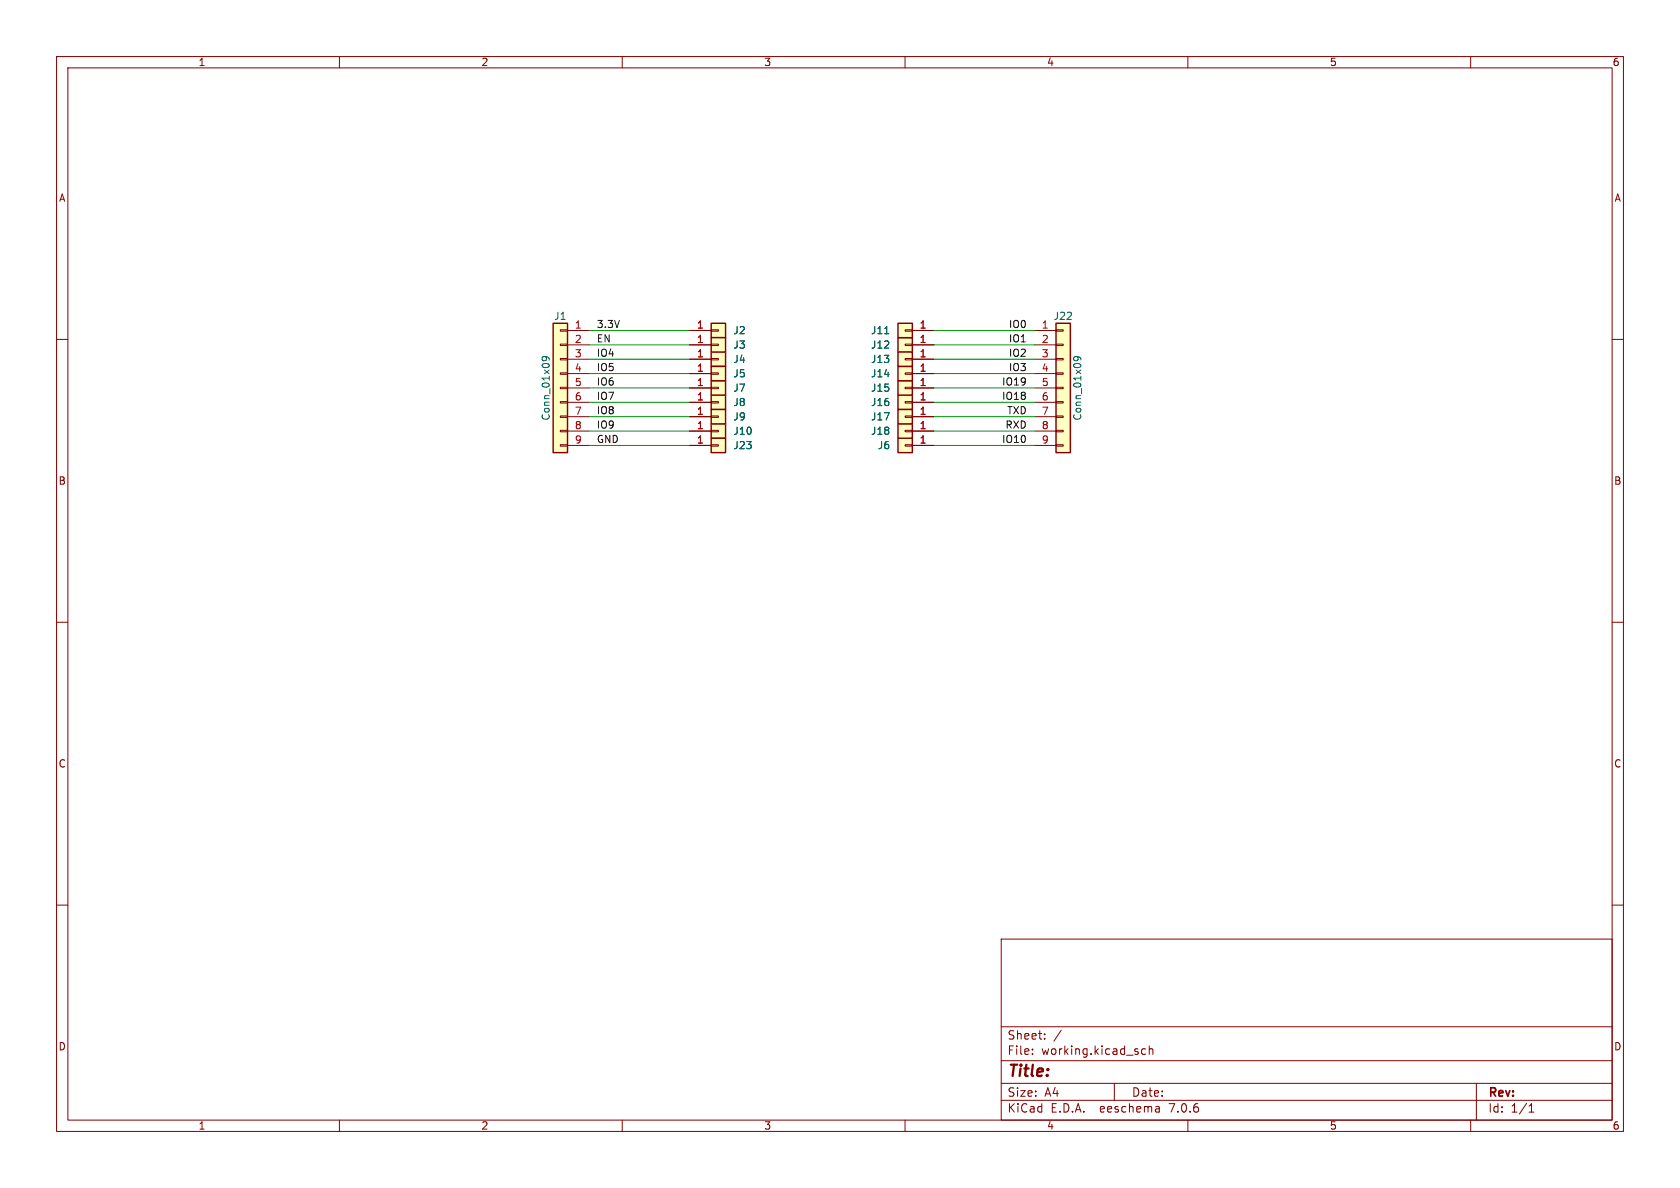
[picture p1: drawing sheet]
(kicad_sch (version 20230121) (generator eeschema)

 (paper "A4")

 (lib_symbols
  (symbol "Connector_Generic:Conn_01x01" (pin_names (offset 1.016) hide) (in_bom yes) (on_board yes)
   (property "Reference" "J" (at 0 2.54 0) (effects (font (size 1.27 1.27))))
   (property "Value" "Conn_01x01" (at 0 -2.54 0) (effects (font (size 1.27 1.27))))
   (property "Footprint" "" (at 0 0 0) (effects (font (size 1.27 1.27)) hide))
   (property "Datasheet" "~" (at 0 0 0) (effects (font (size 1.27 1.27)) hide))
   (symbol "Conn_01x01_1_1"
    (rectangle (start -1.27 0.127) (end 0 -0.127) (stroke (width 0.1524) (type default)) (fill (type none)))
    (rectangle (start -1.27 1.27) (end 1.27 -1.27) (stroke (width 0.254) (type default)) (fill (type background)))
    (pin passive line (at -5.08 0 0) (length 3.81) (name "Pin_1" (effects (font (size 1.27 1.27)))) (number "1" (effects (font (size 1.27 1.27)))))))
  (symbol "Connector_Generic:Conn_01x09" (pin_names (offset 1.016) hide) (in_bom yes) (on_board yes)
   (property "Reference" "J" (at 0 12.7 0) (effects (font (size 1.27 1.27))))
   (property "Value" "Conn_01x09" (at 0 -12.7 0) (effects (font (size 1.27 1.27))))
   (property "Footprint" "" (at 0 0 0) (effects (font (size 1.27 1.27)) hide))
   (property "Datasheet" "~" (at 0 0 0) (effects (font (size 1.27 1.27)) hide))
   (symbol "Conn_01x09_1_1"
    (rectangle (start -1.27 -10.033) (end 0 -10.287) (stroke (width 0.1524) (type default)) (fill (type none)))
    (rectangle (start -1.27 -7.493) (end 0 -7.747) (stroke (width 0.1524) (type default)) (fill (type none)))
    (rectangle (start -1.27 -4.953) (end 0 -5.207) (stroke (width 0.1524) (type default)) (fill (type none)))
    (rectangle (start -1.27 -2.413) (end 0 -2.667) (stroke (width 0.1524) (type default)) (fill (type none)))
    (rectangle (start -1.27 0.127) (end 0 -0.127) (stroke (width 0.1524) (type default)) (fill (type none)))
    (rectangle (start -1.27 2.667) (end 0 2.413) (stroke (width 0.1524) (type default)) (fill (type none)))
    (rectangle (start -1.27 5.207) (end 0 4.953) (stroke (width 0.1524) (type default)) (fill (type none)))
    (rectangle (start -1.27 7.747) (end 0 7.493) (stroke (width 0.1524) (type default)) (fill (type none)))
    (rectangle (start -1.27 10.287) (end 0 10.033) (stroke (width 0.1524) (type default)) (fill (type none)))
    (rectangle (start -1.27 11.43) (end 1.27 -11.43) (stroke (width 0.254) (type default)) (fill (type background)))
    (pin passive line (at -5.08 10.16 0) (length 3.81) (name "Pin_1" (effects (font (size 1.27 1.27)))) (number "1" (effects (font (size 1.27 1.27)))))
    (pin passive line (at -5.08 7.62 0) (length 3.81) (name "Pin_2" (effects (font (size 1.27 1.27)))) (number "2" (effects (font (size 1.27 1.27)))))
    (pin passive line (at -5.08 5.08 0) (length 3.81) (name "Pin_3" (effects (font (size 1.27 1.27)))) (number "3" (effects (font (size 1.27 1.27)))))
    (pin passive line (at -5.08 2.54 0) (length 3.81) (name "Pin_4" (effects (font (size 1.27 1.27)))) (number "4" (effects (font (size 1.27 1.27)))))
    (pin passive line (at -5.08 0 0) (length 3.81) (name "Pin_5" (effects (font (size 1.27 1.27)))) (number "5" (effects (font (size 1.27 1.27)))))
    (pin passive line (at -5.08 -2.54 0) (length 3.81) (name "Pin_6" (effects (font (size 1.27 1.27)))) (number "6" (effects (font (size 1.27 1.27)))))
    (pin passive line (at -5.08 -5.08 0) (length 3.81) (name "Pin_7" (effects (font (size 1.27 1.27)))) (number "7" (effects (font (size 1.27 1.27)))))
    (pin passive line (at -5.08 -7.62 0) (length 3.81) (name "Pin_8" (effects (font (size 1.27 1.27)))) (number "8" (effects (font (size 1.27 1.27)))))
    (pin passive line (at -5.08 -10.16 0) (length 3.81) (name "Pin_9" (effects (font (size 1.27 1.27)))) (number "9" (effects (font (size 1.27 1.27))))))))


 (wire (pts (xy 121.92 58.42) (xy 104.14 58.42)) (stroke (width 0) (type default)))
 (wire (pts (xy 182.88 76.2) (xy 165.1 76.2)) (stroke (width 0) (type default)))
 (wire (pts (xy 121.92 63.5) (xy 104.14 63.5)) (stroke (width 0) (type default)))
 (wire (pts (xy 121.92 68.58) (xy 104.14 68.58)) (stroke (width 0) (type default)))
 (wire (pts (xy 121.92 76.2) (xy 104.14 76.2)) (stroke (width 0) (type default)))
 (wire (pts (xy 121.92 66.04) (xy 104.14 66.04)) (stroke (width 0) (type default)))
 (wire (pts (xy 182.88 58.42) (xy 165.1 58.42)) (stroke (width 0) (type default)))
 (wire (pts (xy 182.88 71.12) (xy 165.1 71.12)) (stroke (width 0) (type default)))
 (wire (pts (xy 121.92 78.74) (xy 104.14 78.74)) (stroke (width 0) (type default)))
 (wire (pts (xy 121.92 71.12) (xy 104.14 71.12)) (stroke (width 0) (type default)))
 (wire (pts (xy 182.88 66.04) (xy 165.1 66.04)) (stroke (width 0) (type default)))
 (wire (pts (xy 182.88 73.66) (xy 165.1 73.66)) (stroke (width 0) (type default)))
 (wire (pts (xy 182.88 68.58) (xy 165.1 68.58)) (stroke (width 0) (type default)))
 (wire (pts (xy 182.88 78.74) (xy 165.1 78.74)) (stroke (width 0) (type default)))
 (wire (pts (xy 182.88 60.96) (xy 165.1 60.96)) (stroke (width 0) (type default)))
 (wire (pts (xy 121.92 73.66) (xy 104.14 73.66)) (stroke (width 0) (type default)))
 (wire (pts (xy 182.88 63.5) (xy 165.1 63.5)) (stroke (width 0) (type default)))
 (wire (pts (xy 121.92 60.96) (xy 104.14 60.96)) (stroke (width 0) (type default)))

 (label "IO9" (at 105.41 76.2 0) (fields_autoplaced) (effects (font (size 1.27 1.27)) (justify left bottom)))
 (label "3.3V" (at 105.41 58.42 0) (fields_autoplaced) (effects (font (size 1.27 1.27)) (justify left bottom)))
 (label "IO18" (at 181.61 71.12 180) (fields_autoplaced) (effects (font (size 1.27 1.27)) (justify right bottom)))
 (label "IO3" (at 181.61 66.04 180) (fields_autoplaced) (effects (font (size 1.27 1.27)) (justify right bottom)))
 (label "IO0" (at 181.61 58.42 180) (fields_autoplaced) (effects (font (size 1.27 1.27)) (justify right bottom)))
 (label "GND" (at 105.41 78.74 0) (fields_autoplaced) (effects (font (size 1.27 1.27)) (justify left bottom)))
 (label "TXD" (at 181.61 73.66 180) (fields_autoplaced) (effects (font (size 1.27 1.27)) (justify right bottom)))
 (label "IO1" (at 181.61 60.96 180) (fields_autoplaced) (effects (font (size 1.27 1.27)) (justify right bottom)))
 (label "IO4" (at 105.41 63.5 0) (fields_autoplaced) (effects (font (size 1.27 1.27)) (justify left bottom)))
 (label "IO5" (at 105.41 66.04 0) (fields_autoplaced) (effects (font (size 1.27 1.27)) (justify left bottom)))
 (label "IO19" (at 181.61 68.58 180) (fields_autoplaced) (effects (font (size 1.27 1.27)) (justify right bottom)))
 (label "IO10" (at 181.61 78.74 180) (fields_autoplaced) (effects (font (size 1.27 1.27)) (justify right bottom)))
 (label "IO6" (at 105.41 68.58 0) (fields_autoplaced) (effects (font (size 1.27 1.27)) (justify left bottom)))
 (label "EN" (at 105.41 60.96 0) (fields_autoplaced) (effects (font (size 1.27 1.27)) (justify left bottom)))
 (label "IO2" (at 181.61 63.5 180) (fields_autoplaced) (effects (font (size 1.27 1.27)) (justify right bottom)))
 (label "RXD" (at 181.61 76.2 180) (fields_autoplaced) (effects (font (size 1.27 1.27)) (justify right bottom)))
 (label "IO7" (at 105.41 71.12 0) (fields_autoplaced) (effects (font (size 1.27 1.27)) (justify left bottom)))
 (label "IO8" (at 105.41 73.66 0) (fields_autoplaced) (effects (font (size 1.27 1.27)) (justify left bottom)))

 (symbol (lib_id "Connector_Generic:Conn_01x01") (at 127 73.66 0) (unit 1) (in_bom yes) (on_board yes) (dnp no)
  (property "Reference" "J9" (at 129.54 73.66 0) (effects (font (size 1.27 1.27)) (justify left)))
  (property "Value" "Conn_01x01" (at 126.365 76.2 90) (effects (font (size 1.27 1.27)) (justify right) hide))
  (property "Footprint" "FlexyPin:FlexyPin_1x01" (at 127 73.66 0) (effects (font (size 1.27 1.27)) hide))
  (property "Datasheet" "~" (at 127 73.66 0) (effects (font (size 1.27 1.27)) hide)) (pin "1"))

 (symbol (lib_id "Connector_Generic:Conn_01x09") (at 187.96 68.58 0) (unit 1) (in_bom yes) (on_board yes) (dnp no)
  (property "Reference" "J22" (at 187.96 55.88 0) (effects (font (size 1.27 1.27))))
  (property "Value" "Conn_01x09" (at 190.5 68.58 90) (effects (font (size 1.27 1.27))))
  (property "Footprint" "Connector_PinHeader_2.54mm:PinHeader_1x09_P2.54mm_Vertical" (at 187.96 68.58 0) (effects (font (size 1.27 1.27)) hide))
  (property "Datasheet" "~" (at 187.96 68.58 0) (effects (font (size 1.27 1.27)) hide)) (pin "1") (pin "2") (pin "3") (pin "4") (pin "5") (pin "6") (pin "7") (pin "8") (pin "9"))

 (symbol (lib_id "Connector_Generic:Conn_01x01") (at 127 63.5 0) (unit 1) (in_bom yes) (on_board yes) (dnp no)
  (property "Reference" "J4" (at 129.54 63.5 0) (effects (font (size 1.27 1.27)) (justify left)))
  (property "Value" "Conn_01x01" (at 126.365 66.04 90) (effects (font (size 1.27 1.27)) (justify right) hide))
  (property "Footprint" "FlexyPin:FlexyPin_1x01" (at 127 63.5 0) (effects (font (size 1.27 1.27)) hide))
  (property "Datasheet" "~" (at 127 63.5 0) (effects (font (size 1.27 1.27)) hide)) (pin "1"))

 (symbol (lib_id "Connector_Generic:Conn_01x01") (at 127 68.58 0) (unit 1) (in_bom yes) (on_board yes) (dnp no)
  (property "Reference" "J7" (at 129.54 68.58 0) (effects (font (size 1.27 1.27)) (justify left)))
  (property "Value" "Conn_01x01" (at 126.365 71.12 90) (effects (font (size 1.27 1.27)) (justify right) hide))
  (property "Footprint" "FlexyPin:FlexyPin_1x01" (at 127 68.58 0) (effects (font (size 1.27 1.27)) hide))
  (property "Datasheet" "~" (at 127 68.58 0) (effects (font (size 1.27 1.27)) hide)) (pin "1"))

 (symbol (lib_id "Connector_Generic:Conn_01x01") (at 127 76.2 0) (unit 1) (in_bom yes) (on_board yes) (dnp no)
  (property "Reference" "J10" (at 129.54 76.2 0) (effects (font (size 1.27 1.27)) (justify left)))
  (property "Value" "Conn_01x01" (at 126.365 78.74 90) (effects (font (size 1.27 1.27)) (justify right) hide))
  (property "Footprint" "FlexyPin:FlexyPin_1x01" (at 127 76.2 0) (effects (font (size 1.27 1.27)) hide))
  (property "Datasheet" "~" (at 127 76.2 0) (effects (font (size 1.27 1.27)) hide)) (pin "1"))

 (symbol (lib_id "Connector_Generic:Conn_01x01") (at 160.02 78.74 180) (unit 1) (in_bom yes) (on_board yes) (dnp no)
  (property "Reference" "J6" (at 157.48 78.74 0) (effects (font (size 1.27 1.27)) (justify left)))
  (property "Value" "Conn_01x01" (at 160.655 76.2 90) (effects (font (size 1.27 1.27)) (justify right) hide))
  (property "Footprint" "FlexyPin:FlexyPin_1x01" (at 160.02 78.74 0) (effects (font (size 1.27 1.27)) hide))
  (property "Datasheet" "~" (at 160.02 78.74 0) (effects (font (size 1.27 1.27)) hide)) (pin "1"))

 (symbol (lib_id "Connector_Generic:Conn_01x01") (at 127 78.74 0) (unit 1) (in_bom yes) (on_board yes) (dnp no)
  (property "Reference" "J23" (at 129.54 78.74 0) (effects (font (size 1.27 1.27)) (justify left)))
  (property "Value" "Conn_01x01" (at 126.365 81.28 90) (effects (font (size 1.27 1.27)) (justify right) hide))
  (property "Footprint" "FlexyPin:FlexyPin_1x01" (at 127 78.74 0) (effects (font (size 1.27 1.27)) hide))
  (property "Datasheet" "~" (at 127 78.74 0) (effects (font (size 1.27 1.27)) hide)) (pin "1"))

 (symbol (lib_id "Connector_Generic:Conn_01x01") (at 127 66.04 0) (unit 1) (in_bom yes) (on_board yes) (dnp no)
  (property "Reference" "J5" (at 129.54 66.04 0) (effects (font (size 1.27 1.27)) (justify left)))
  (property "Value" "Conn_01x01" (at 126.365 68.58 90) (effects (font (size 1.27 1.27)) (justify right) hide))
  (property "Footprint" "FlexyPin:FlexyPin_1x01" (at 127 66.04 0) (effects (font (size 1.27 1.27)) hide))
  (property "Datasheet" "~" (at 127 66.04 0) (effects (font (size 1.27 1.27)) hide)) (pin "1"))

 (symbol (lib_id "Connector_Generic:Conn_01x01") (at 160.02 68.58 0) (mirror y) (unit 1) (in_bom yes) (on_board yes) (dnp no)
  (property "Reference" "J15" (at 157.48 68.58 0) (effects (font (size 1.27 1.27)) (justify left)))
  (property "Value" "Conn_01x01" (at 160.655 71.12 90) (effects (font (size 1.27 1.27)) (justify right) hide))
  (property "Footprint" "FlexyPin:FlexyPin_1x01" (at 160.02 68.58 0) (effects (font (size 1.27 1.27)) hide))
  (property "Datasheet" "~" (at 160.02 68.58 0) (effects (font (size 1.27 1.27)) hide)) (pin "1"))

 (symbol (lib_id "Connector_Generic:Conn_01x01") (at 160.02 63.5 0) (mirror y) (unit 1) (in_bom yes) (on_board yes) (dnp no)
  (property "Reference" "J13" (at 157.48 63.5 0) (effects (font (size 1.27 1.27)) (justify left)))
  (property "Value" "Conn_01x01" (at 160.655 66.04 90) (effects (font (size 1.27 1.27)) (justify right) hide))
  (property "Footprint" "FlexyPin:FlexyPin_1x01" (at 160.02 63.5 0) (effects (font (size 1.27 1.27)) hide))
  (property "Datasheet" "~" (at 160.02 63.5 0) (effects (font (size 1.27 1.27)) hide)) (pin "1"))

 (symbol (lib_id "Connector_Generic:Conn_01x01") (at 160.02 66.04 0) (mirror y) (unit 1) (in_bom yes) (on_board yes) (dnp no)
  (property "Reference" "J14" (at 157.48 66.04 0) (effects (font (size 1.27 1.27)) (justify left)))
  (property "Value" "Conn_01x01" (at 160.655 68.58 90) (effects (font (size 1.27 1.27)) (justify right) hide))
  (property "Footprint" "FlexyPin:FlexyPin_1x01" (at 160.02 66.04 0) (effects (font (size 1.27 1.27)) hide))
  (property "Datasheet" "~" (at 160.02 66.04 0) (effects (font (size 1.27 1.27)) hide)) (pin "1"))

 (symbol (lib_id "Connector_Generic:Conn_01x01") (at 160.02 76.2 0) (mirror y) (unit 1) (in_bom yes) (on_board yes) (dnp no)
  (property "Reference" "J18" (at 157.48 76.2 0) (effects (font (size 1.27 1.27)) (justify left)))
  (property "Value" "Conn_01x01" (at 160.655 78.74 90) (effects (font (size 1.27 1.27)) (justify right) hide))
  (property "Footprint" "FlexyPin:FlexyPin_1x01" (at 160.02 76.2 0) (effects (font (size 1.27 1.27)) hide))
  (property "Datasheet" "~" (at 160.02 76.2 0) (effects (font (size 1.27 1.27)) hide)) (pin "1"))

 (symbol (lib_id "Connector_Generic:Conn_01x01") (at 160.02 71.12 0) (mirror y) (unit 1) (in_bom yes) (on_board yes) (dnp no)
  (property "Reference" "J16" (at 157.48 71.12 0) (effects (font (size 1.27 1.27)) (justify left)))
  (property "Value" "Conn_01x01" (at 160.655 73.66 90) (effects (font (size 1.27 1.27)) (justify right) hide))
  (property "Footprint" "FlexyPin:FlexyPin_1x01" (at 160.02 71.12 0) (effects (font (size 1.27 1.27)) hide))
  (property "Datasheet" "~" (at 160.02 71.12 0) (effects (font (size 1.27 1.27)) hide)) (pin "1"))

 (symbol (lib_id "Connector_Generic:Conn_01x09") (at 99.06 68.58 0) (mirror y) (unit 1) (in_bom yes) (on_board yes) (dnp no)
  (property "Reference" "J1" (at 99.06 55.88 0) (effects (font (size 1.27 1.27))))
  (property "Value" "Conn_01x09" (at 96.52 68.58 90) (effects (font (size 1.27 1.27))))
  (property "Footprint" "Connector_PinHeader_2.54mm:PinHeader_1x09_P2.54mm_Vertical" (at 99.06 68.58 0) (effects (font (size 1.27 1.27)) hide))
  (property "Datasheet" "~" (at 99.06 68.58 0) (effects (font (size 1.27 1.27)) hide)) (pin "1") (pin "2") (pin "3") (pin "4") (pin "5") (pin "6") (pin "7") (pin "8") (pin "9"))

 (symbol (lib_id "Connector_Generic:Conn_01x01") (at 127 71.12 0) (unit 1) (in_bom yes) (on_board yes) (dnp no)
  (property "Reference" "J8" (at 129.54 71.12 0) (effects (font (size 1.27 1.27)) (justify left)))
  (property "Value" "Conn_01x01" (at 126.365 73.66 90) (effects (font (size 1.27 1.27)) (justify right) hide))
  (property "Footprint" "FlexyPin:FlexyPin_1x01" (at 127 71.12 0) (effects (font (size 1.27 1.27)) hide))
  (property "Datasheet" "~" (at 127 71.12 0) (effects (font (size 1.27 1.27)) hide)) (pin "1"))

 (symbol (lib_id "Connector_Generic:Conn_01x01") (at 127 58.42 0) (unit 1) (in_bom yes) (on_board yes) (dnp no)
  (property "Reference" "J2" (at 129.54 58.42 0) (effects (font (size 1.27 1.27)) (justify left)))
  (property "Value" "Conn_01x01" (at 126.365 60.96 90) (effects (font (size 1.27 1.27)) (justify right) hide))
  (property "Footprint" "FlexyPin:FlexyPin_1x01" (at 127 58.42 0) (effects (font (size 1.27 1.27)) hide))
  (property "Datasheet" "~" (at 127 58.42 0) (effects (font (size 1.27 1.27)) hide)) (pin "1"))

 (symbol (lib_id "Connector_Generic:Conn_01x01") (at 127 60.96 0) (unit 1) (in_bom yes) (on_board yes) (dnp no)
  (property "Reference" "J3" (at 129.54 60.96 0) (effects (font (size 1.27 1.27)) (justify left)))
  (property "Value" "Conn_01x01" (at 126.365 63.5 90) (effects (font (size 1.27 1.27)) (justify right) hide))
  (property "Footprint" "FlexyPin:FlexyPin_1x01" (at 127 60.96 0) (effects (font (size 1.27 1.27)) hide))
  (property "Datasheet" "~" (at 127 60.96 0) (effects (font (size 1.27 1.27)) hide)) (pin "1"))

 (symbol (lib_id "Connector_Generic:Conn_01x01") (at 160.02 73.66 0) (mirror y) (unit 1) (in_bom yes) (on_board yes) (dnp no)
  (property "Reference" "J17" (at 157.48 73.66 0) (effects (font (size 1.27 1.27)) (justify left)))
  (property "Value" "Conn_01x01" (at 160.655 76.2 90) (effects (font (size 1.27 1.27)) (justify right) hide))
  (property "Footprint" "FlexyPin:FlexyPin_1x01" (at 160.02 73.66 0) (effects (font (size 1.27 1.27)) hide))
  (property "Datasheet" "~" (at 160.02 73.66 0) (effects (font (size 1.27 1.27)) hide)) (pin "1"))

 (symbol (lib_id "Connector_Generic:Conn_01x01") (at 160.02 58.42 0) (mirror y) (unit 1) (in_bom yes) (on_board yes) (dnp no)
  (property "Reference" "J11" (at 157.48 58.42 0) (effects (font (size 1.27 1.27)) (justify left)))
  (property "Value" "Conn_01x01" (at 160.655 60.96 90) (effects (font (size 1.27 1.27)) (justify right) hide))
  (property "Footprint" "FlexyPin:FlexyPin_1x01" (at 160.02 58.42 0) (effects (font (size 1.27 1.27)) hide))
  (property "Datasheet" "~" (at 160.02 58.42 0) (effects (font (size 1.27 1.27)) hide)) (pin "1"))

 (symbol (lib_id "Connector_Generic:Conn_01x01") (at 160.02 60.96 0) (mirror y) (unit 1) (in_bom yes) (on_board yes) (dnp no)
  (property "Reference" "J12" (at 157.48 60.96 0) (effects (font (size 1.27 1.27)) (justify left)))
  (property "Value" "Conn_01x01" (at 160.655 63.5 90) (effects (font (size 1.27 1.27)) (justify right) hide))
  (property "Footprint" "FlexyPin:FlexyPin_1x01" (at 160.02 60.96 0) (effects (font (size 1.27 1.27)) hide))
  (property "Datasheet" "~" (at 160.02 60.96 0) (effects (font (size 1.27 1.27)) hide)) (pin "1"))

 (sheet_instances (path "" (page "1"))))
